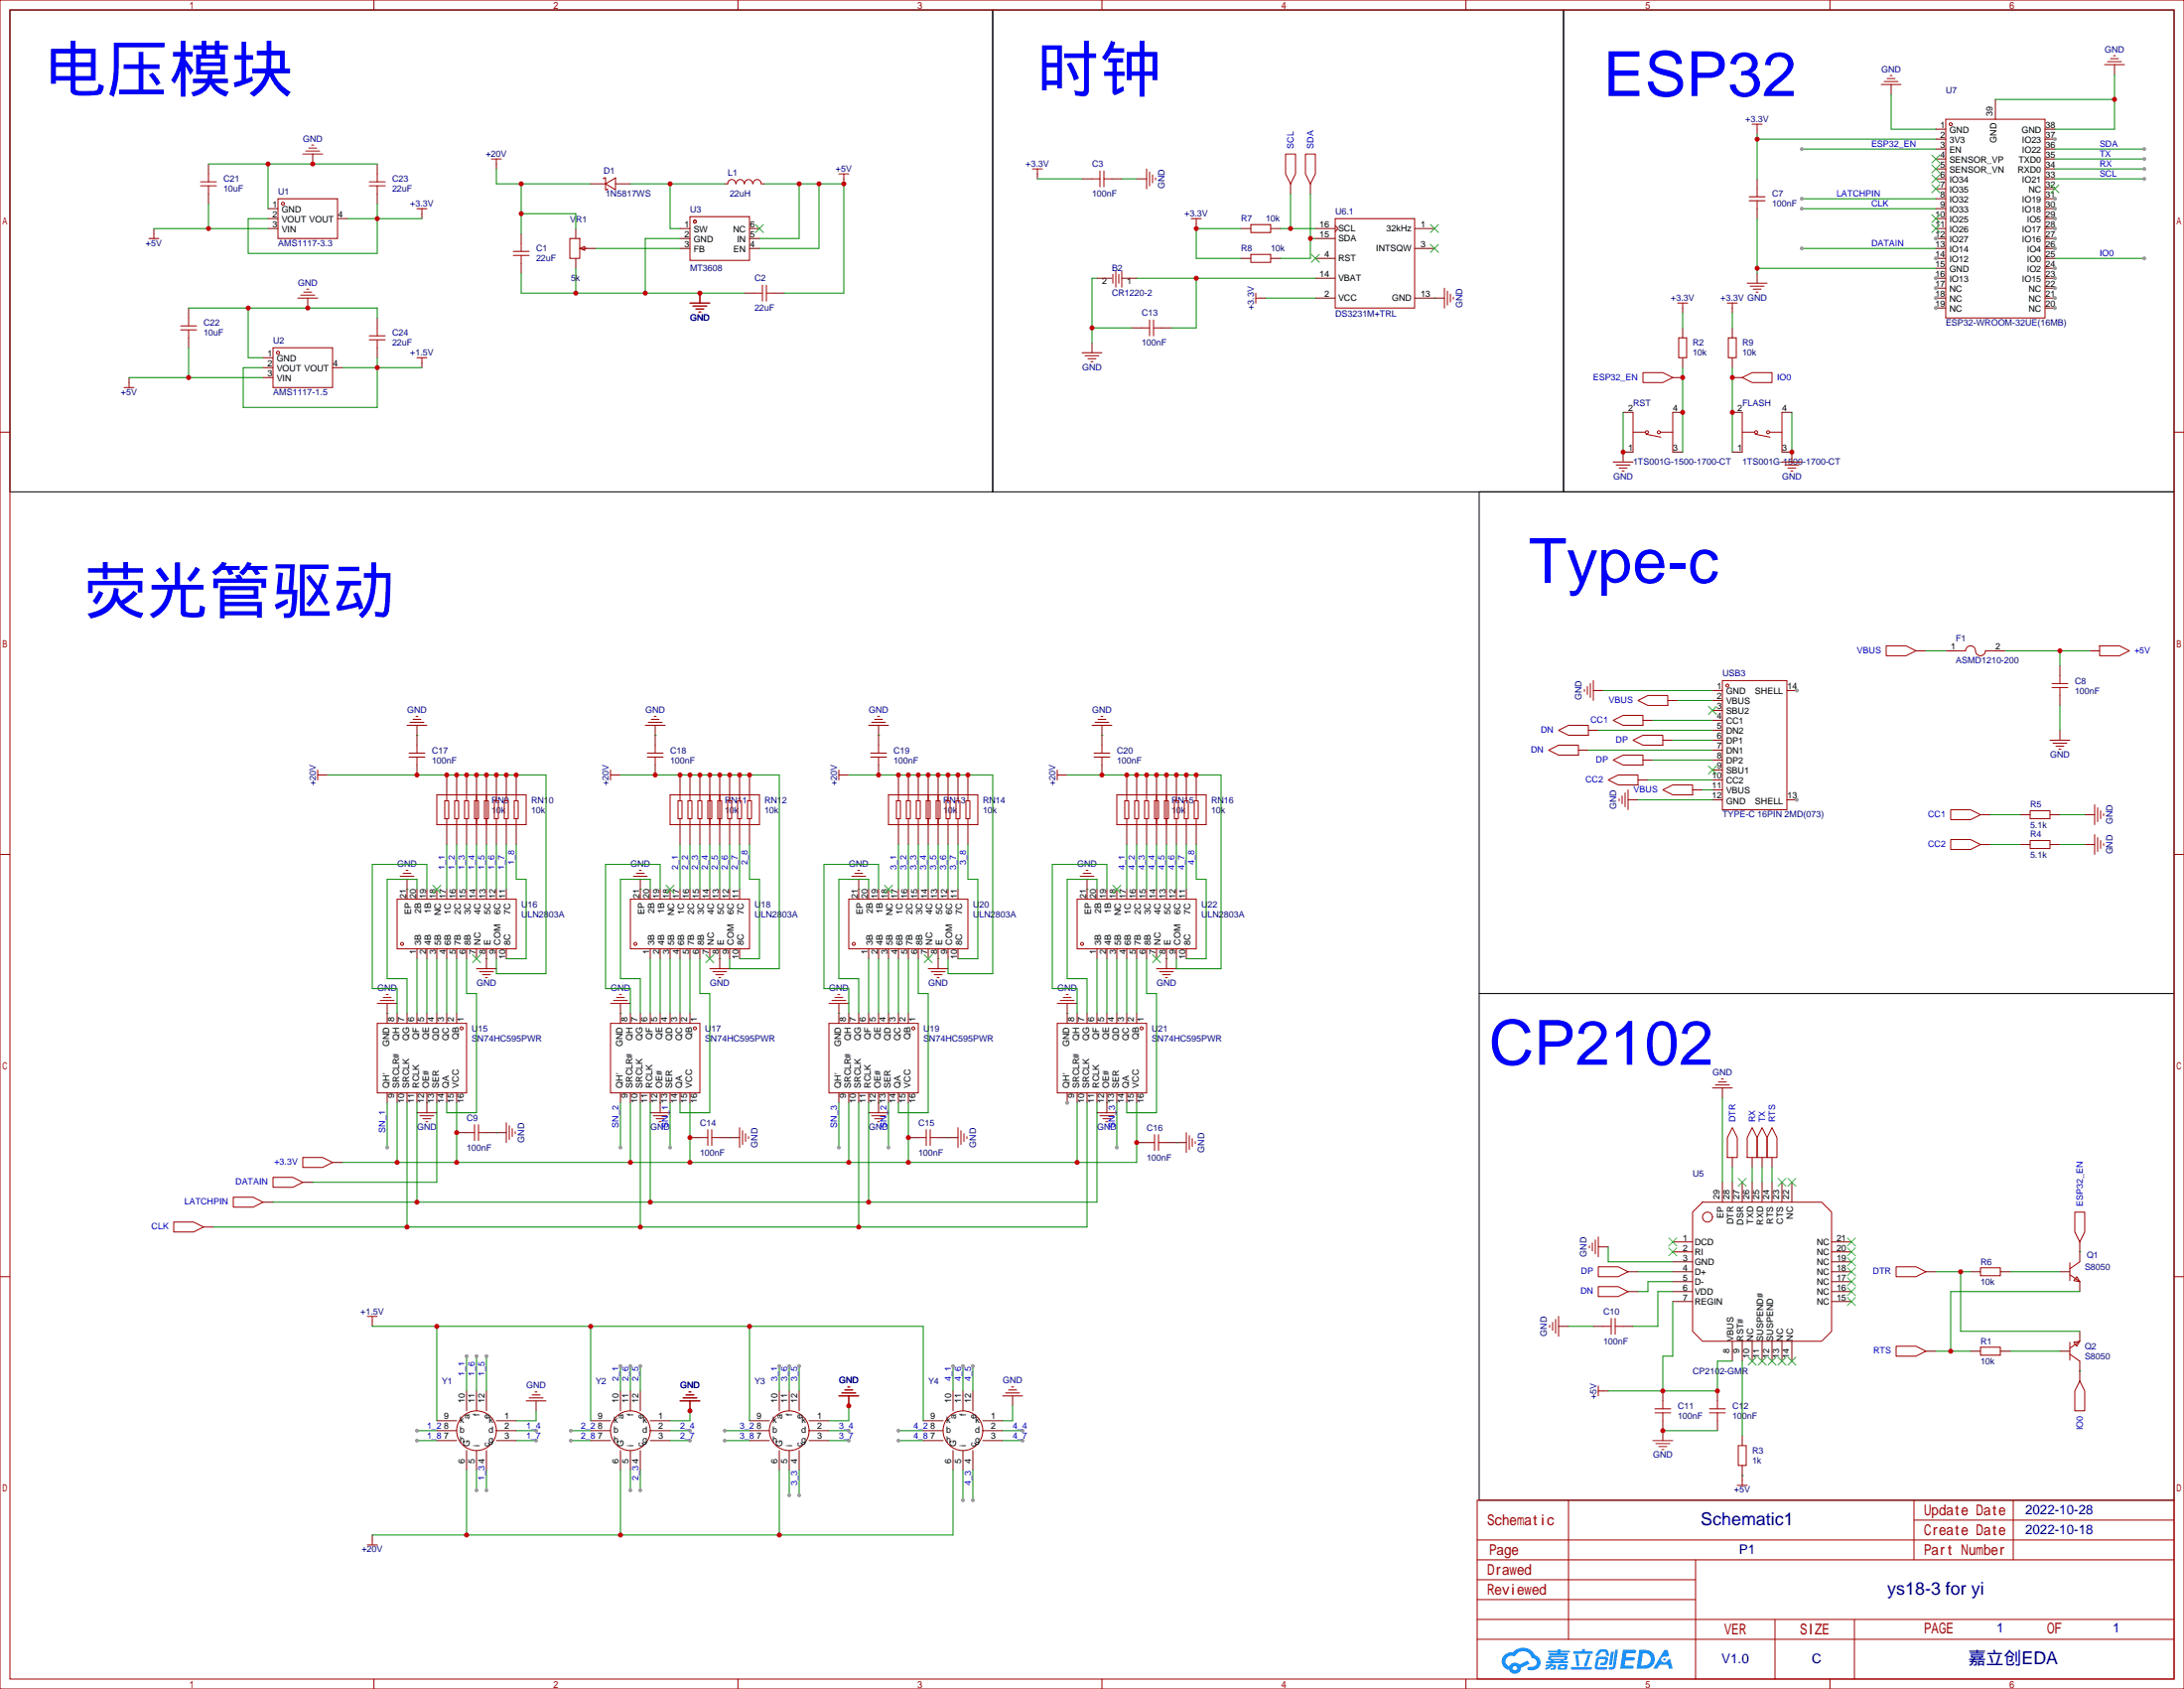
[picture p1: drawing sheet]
# Altium schematic sheet ys18-3 for yi.schdoc
size 571 x 444 mm; Symbol: Sheet-Symbol_C; Device: Sheet-Symbol_C; @Page Name: P1; @Create Date: 2022-10-18; @Page Count: 1; @Page No: 1; @Project Name: ys18-3 for yi; @Schematic Name: Schematic1; @Update Date: 2022-10-27; Company: 嘉立创EDA; Page Size: C; Version: V1.0

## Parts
B2  CR1220-2  [BAT-SMD_CR1220-2]
C1  22uF  [C0603]
C2  22uF  [C0603]
C3  100nF  [C0603]
C7  100nF  [C0603]
C8  100nF  [C0603]
C9  100nF  [C0603]
C10  100nF  [C0603]
C11  100nF  [C0603]
C12  100nF  [C0603]
C13  100nF  [C0603]
C14  100nF  [C0603]
C15  100nF  [C0603]
C16  100nF  [C0603]
C17  100nF  [C0603]
C18  100nF  [C0603]
C19  100nF  [C0603]
C20  100nF  [C0603]
C21  10uF  [C0603]
C22  10uF  [C0603]
C23  22uF  [C0603]
C24  22uF  [C0603]
D1  1N5817WS  [SOD-323_L1.8-W1.3-LS2.5-RD]
F1  ASMD1210-200  [F1210]
FLASH  1TS001G-1500-1700-CT  [SW-SMD_4P-L5.1-W5.1-P3.70-LS6.5-TL-2]
L1  22uH  [L1206]
Q1  S8050  [SOT-23_L2.9-W1.3-P1.90-LS2.4-BR]
Q2  S8050  [SOT-23_L2.9-W1.3-P1.90-LS2.4-BR]
R1  10kΩ  [R0603]
R2  10kΩ  [R0603]
R3  1kΩ  [R0603]
R4  5.1kΩ  [R0603]
R5  5.1kΩ  [R0603]
R6  10kΩ  [R0603]
R7  10kΩ  [R0603]
R8  10kΩ  [R0603]
R9  10kΩ  [R0603]
RN9  10kΩ  [RES-ARRAY-SMD_0603-8P-L3.2-W1.6-BL]
RN10  10kΩ  [RES-ARRAY-SMD_0603-8P-L3.2-W1.6-BL]
RN11  10kΩ  [RES-ARRAY-SMD_0603-8P-L3.2-W1.6-BL]
RN12  10kΩ  [RES-ARRAY-SMD_0603-8P-L3.2-W1.6-BL]
RN13  10kΩ  [RES-ARRAY-SMD_0603-8P-L3.2-W1.6-BL]
RN14  10kΩ  [RES-ARRAY-SMD_0603-8P-L3.2-W1.6-BL]
RN15  10kΩ  [RES-ARRAY-SMD_0603-8P-L3.2-W1.6-BL]
RN16  10kΩ  [RES-ARRAY-SMD_0603-8P-L3.2-W1.6-BL]
RST  1TS001G-1500-1700-CT  [SW-SMD_4P-L5.1-W5.1-P3.70-LS6.5-TL-2]
U1  AMS1117-3.3  [SOT-223-3_L6.7-W3.7-P2.30-LS7.0-BR]
U2  AMS1117-1.5  [SOT-223_L6.3-W3.5-P2.30-LS7.0-BR]
U3  MT3608  [SOT-23-6_L2.9-W1.6-P0.95-LS2.8-BR]
U5  CP2102-GMR  NAME: EP  NUMBER: 29  [WQFN-28_L5.0-W5.0-P0.50-BL-EP3.2]
U6  DS3231M+TRL  [SOIC-16_L10.3-W7.5-P1.27-LS10.3-BL]  (part A of 2)
U7  ESP32-WROOM-32UE(16MB)  [WIFI-SMD_ESP32-WROOM-32UE]
U15  SN74HC595PWR  NAME: GND  NUMBER: 8  [TSSOP-16_L5.0-W4.4-P0.65-LS6.4-BL]
U16  ULN2803A  [QFN-20_L4.0-W4.0-P0.50-BL-EP]
U17  SN74HC595PWR  [TSSOP-16_L5.0-W4.4-P0.65-LS6.4-BL]
U18  ULN2803A  [QFN-20_L4.0-W4.0-P0.50-BL-EP]
U19  SN74HC595PWR  [TSSOP-16_L5.0-W4.4-P0.65-LS6.4-BL]
U20  ULN2803A  [QFN-20_L4.0-W4.0-P0.50-BL-EP]
U21  SN74HC595PWR  [TSSOP-16_L5.0-W4.4-P0.65-LS6.4-BL]
U22  ULN2803A  [QFN-20_L4.0-W4.0-P0.50-BL-EP]
USB3  TYPE-C 16PIN 2MD(073)  [USB-C-SMD_TYPE-C-6PIN-2MD-073]
VR1  5kΩ  [RES-ADJ-SMD_3224W]
Y1  ys18-3  (value not drawn)
Y2  ys18-3  (value not drawn)
Y3  ys18-3  (value not drawn)
Y4  ys18-3  (value not drawn)

## Blocks framed on the sheet
电压模块: C1 C2 C21-C24 D1 L1 U1-U3 VR1
时钟: B2 C3 C13 R7 R8 U6
ESP32: C7 FLASH R2 R9 RST U7

## Ports
+3.3V (in), +5V (out), CC1 (in), CC1 (out), CC2 (in), CC2 (out), CLK (in), DATAIN (in), DN (in), DN (out), DP (in), DP (out), DTR (in), DTR (out), ESP32_EN (in), IO0 (in), LATCHPIN (in), RTS (in), RTS (out), RX (out), SCL (in), SDA (in), TX (out), VBUS (in), VBUS (out)

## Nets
+1.5V: C24.1 U2.2(VOUT) U2.4(VOUT) Y1.9(k) Y2.9(k) Y3.9(k) Y4.9(k)
+3.3V: C3.1 C7.1 C23.1 R2.1 R7.2 R8.1 R9.1 U1.2(VOUT) U1.4(VOUT) U6.2(VCC) U7.2(3V3)
+5V: C2.1 C11.1 C12.1 C21.1 C22.1 L1.2 R3.1 U1.3(VIN) U2.3(VIN) U3.4(EN) U3.5(IN) U5.7(REGIN) U5.8(VBUS)
+20V: C1.2 C17.1 C18.1 C19.1 C20.1 D1.1 RN9.5 RN9.6 RN9.7 RN9.8 RN10.5 RN10.6 RN10.7 RN10.8 RN11.5 RN11.6 RN11.7 RN11.8 RN12.5 RN12.6 RN12.7 RN12.8 RN13.5 RN13.6 RN13.7 RN13.8 RN14.5 RN14.6 RN14.7 RN14.8 RN15.5 RN15.6 RN15.7 RN15.8 RN16.5 RN16.6 RN16.7 RN16.8 U16.9(COM) U18.9(COM) U20.9(COM) U22.9(COM) VR1.3 Y1.6(G) Y2.6(G) Y3.6(G) Y4.6(G)
GND: B2.2 C1.1 C2.2 C3.2 C7.2 C8.2 C9.2 C10.1 C11.2 C12.2 C13.1 C14.2 C15.2 C16.2 C17.2 C18.2 C19.2 C20.2 C21.2 C22.2 C23.2 C24.2 FLASH.3(C) FLASH.4(D) R4.2 R5.2 RST.1(A) RST.2(B) U1.1(GND) U2.1(GND) U3.2(GND) U5.3(GND) U5.29(EP) U6.13(GND) U7.1(GND) U7.15(GND) U7.38(GND) U7.39(GND) U15.8(GND) U15.13(OE#) U16.8(E) U16.21(EP) U17.8(GND) U17.13(OE#) U18.8(E) U18.21(EP) U19.8(GND) U19.13(OE#) U20.8(E) U20.21(EP) U21.8(GND) U21.13(OE#) U22.8(E) U22.21(EP) USB3.1(GND) USB3.12(GND) VR1.1 Y1.1(k) Y2.1(k) Y3.1(k) Y4.1(k)
1_1: RN9.1 U16.17(1C) Y1.10(a)
1_2: RN9.2 U16.16(2C) Y1.8(b)
1_3: RN9.3 U16.15(3C) Y1.4(c)
1_4: RN9.4 U16.14(4C) Y1.2(d)
1_5: RN10.1 U16.13(5C) Y1.12(e)
1_6: RN10.2 U16.12(6C) Y1.11(f)
1_7: RN10.3 U16.11(7C) Y1.3(g)
1_8: RN10.4 U16.10(8C) Y1.7(h)
2_1: RN11.1 U18.17(1C) Y2.10(a)
2_2: RN11.2 U18.16(2C) Y2.8(b)
2_3: RN11.3 U18.15(3C) Y2.4(c)
2_4: RN11.4 U18.14(4C) Y2.2(d)
2_5: RN12.1 U18.13(5C) Y2.12(e)
2_6: RN12.2 U18.12(6C) Y2.11(f)
2_7: RN12.3 U18.11(7C) Y2.3(g)
2_8: RN12.4 U18.10(8C) Y2.7(h)
3_1: RN13.1 U20.17(1C) Y3.10(a)
3_2: RN13.2 U20.16(2C) Y3.8(b)
3_3: RN13.3 U20.15(3C) Y3.4(c)
3_4: RN13.4 U20.14(4C) Y3.2(d)
3_5: RN14.1 U20.13(5C) Y3.12(e)
3_6: RN14.2 U20.12(6C) Y3.11(f)
3_7: RN14.3 U20.11(7C) Y3.3(g)
3_8: RN14.4 U20.10(8C) Y3.7(h)
4_1: RN15.1 U22.17(1C) Y4.10(a)
4_2: RN15.2 U22.16(2C) Y4.8(b)
4_3: RN15.3 U22.15(3C) Y4.4(c)
4_4: RN15.4 U22.14(4C) Y4.2(d)
4_5: RN16.1 U22.13(5C) Y4.12(e)
4_6: RN16.2 U22.12(6C) Y4.11(f)
4_7: RN16.3 U22.11(7C) Y4.3(g)
4_8: RN16.4 U22.10(8C) Y4.7(h)
+3.3V: C9.1 C14.1 C15.1 C16.1 U15.10(SRCLR#) U15.16(VCC) U17.10(SRCLR#) U17.16(VCC) U19.10(SRCLR#) U19.16(VCC) U21.10(SRCLR#) U21.16(VCC) ; port +3.3V  [a separate net that carries the same name]
+5V: C8.1 F1.2 ; port +5V  [a separate net that carries the same name]
CC1: R5.1 USB3.4(CC1) ; port CC1
CC2: R4.1 USB3.10(CC2) ; port CC2
CLK: U7.9(IO33)
CLK: U15.11(SRCLK) U17.11(SRCLK) U19.11(SRCLK) U21.11(SRCLK) ; port CLK  [a separate net that carries the same name]
DATAIN: U7.13(IO14)
DATAIN: U15.14(SER) ; port DATAIN  [a separate net that carries the same name]
DN: U5.5(D-) USB3.5(DN2) USB3.7(DN1) ; port DN
DP: U5.4(D+) USB3.6(DP1) USB3.8(DP2) ; port DP
DTR: Q2.2(E) R6.2 U5.28(DTR) ; port DTR
ESP32_EN: Q1.3(C) R2.2 RST.3(C) RST.4(D) ; port ESP32_EN
ESP32_EN: U7.3(EN)  [a separate net that carries the same name]
IO0: FLASH.1(A) FLASH.2(B) Q2.3(C) R9.2 ; port IO0
IO0: U7.25(IO0)  [a separate net that carries the same name]
LATCHPIN: U7.8(IO32)
LATCHPIN: U15.12(RCLK) U17.12(RCLK) U19.12(RCLK) U21.12(RCLK) ; port LATCHPIN  [a separate net that carries the same name]
RTS: Q1.2(E) R1.2 U5.24(RTS) ; port RTS
RX: U5.26(TXD) ; port RX
RX: U7.34(RXD0)  [a separate net that carries the same name]
SCL: R7.1 U6.16(SCL) ; port SCL
SCL: U7.33(IO21)  [a separate net that carries the same name]
SDA: R8.2 U6.15(SDA) ; port SDA
SDA: U7.36(IO22)  [a separate net that carries the same name]
SN_1: U15.9(QH&apos;) U17.14(SER)
SN_2: U17.9(QH&apos;) U19.14(SER)
SN_3: U19.9(QH&apos;) U21.14(SER)
TX: U5.25(RXD) ; port TX
TX: U7.35(TXD0)  [a separate net that carries the same name]
VBUS: F1.1 USB3.2(VBUS) USB3.11(VBUS) ; port VBUS
NetB2_1: B2.1 C13.2 U6.14(VBAT)
NetC10_2: C10.2 U5.6(VDD)
NetD1_2: D1.2 L1.1 U3.1(SW)
NetQ1_1: Q1.1(B) R6.1
NetQ2_1: Q2.1(B) R1.1
NetR3_2: R3.2 U5.9(RST#)
NetU3_3: U3.3(FB) VR1.2
NetU15_1: U15.1(QB) U16.5(7B)
NetU15_2: U15.2(QC) U16.4(6B)
NetU15_3: U15.3(QD) U16.3(5B)
NetU15_4: U15.4(QE) U16.2(4B)
NetU15_5: U15.5(QF) U16.1(3B)
NetU15_6: U15.6(QG) U16.20(2B)
NetU15_7: U15.7(QH) U16.19(1B)
NetU15_15: U15.15(QA) U16.6(8B)
NetU17_1: U17.1(QB) U18.5(7B)
NetU17_2: U17.2(QC) U18.4(6B)
NetU17_3: U17.3(QD) U18.3(5B)
NetU17_4: U17.4(QE) U18.2(4B)
NetU17_5: U17.5(QF) U18.1(3B)
NetU17_6: U17.6(QG) U18.20(2B)
NetU17_7: U17.7(QH) U18.19(1B)
NetU17_15: U17.15(QA) U18.6(8B)
NetU19_1: U19.1(QB) U20.5(7B)
NetU19_2: U19.2(QC) U20.4(6B)
NetU19_3: U19.3(QD) U20.3(5B)
NetU19_4: U19.4(QE) U20.2(4B)
NetU19_5: U19.5(QF) U20.1(3B)
NetU19_6: U19.6(QG) U20.20(2B)
NetU19_7: U19.7(QH) U20.19(1B)
NetU19_15: U19.15(QA) U20.6(8B)
NetU21_1: U21.1(QB) U22.5(7B)
NetU21_2: U21.2(QC) U22.4(6B)
NetU21_3: U21.3(QD) U22.3(5B)
NetU21_4: U21.4(QE) U22.2(4B)
NetU21_5: U21.5(QF) U22.1(3B)
NetU21_6: U21.6(QG) U22.20(2B)
NetU21_7: U21.7(QH) U22.19(1B)
NetU21_15: U21.15(QA) U22.6(8B)

Not connected (* = marked no-connect by the designer): U3 6(NC)*; U5 1(DCD)* 2(RI)* 10(NC)* 11(SUSPEND#)* 12(SUSPEND)* 13(NC)* 14(NC)* 15(NC)* 16(NC)* 17(NC)* 18(NC)* 19(NC)* 20(NC)* 21(NC)* 22(NC)* 23(CTS)* 27(DSR)*; U6 1(32kHz)* 3(INTSQW)* 4(RST)*; U7 4(SENSOR_VP)* 5(SENSOR_VN)* 6(IO34)* 7(IO35)* 10(IO25)* 11(IO26)* 12(IO27) 14(IO12) 16(IO13) 17(NC) 18(NC) 19(NC) 20(NC) 21(NC) 22(NC) 23(IO15) 24(IO2) 26(IO4) 27(IO16) 28(IO17) 29(IO5) 30(IO18) 31(IO19) 32(NC)* 37(IO23); U16 7(NC)* 18(NC)*; U18 7(NC)* 18(NC)*; U20 7(NC)* 18(NC)*; U21 9(QH&apos;); U22 7(NC)* 18(NC)*; USB3 3(SBU2)* 9(SBU1)* 13(SHELL) 14(SHELL); Y1 5(i); Y2 5(i); Y3 5(i); Y4 5(i)

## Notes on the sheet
- Type-c
- 荧光管驱动
- CP2102
